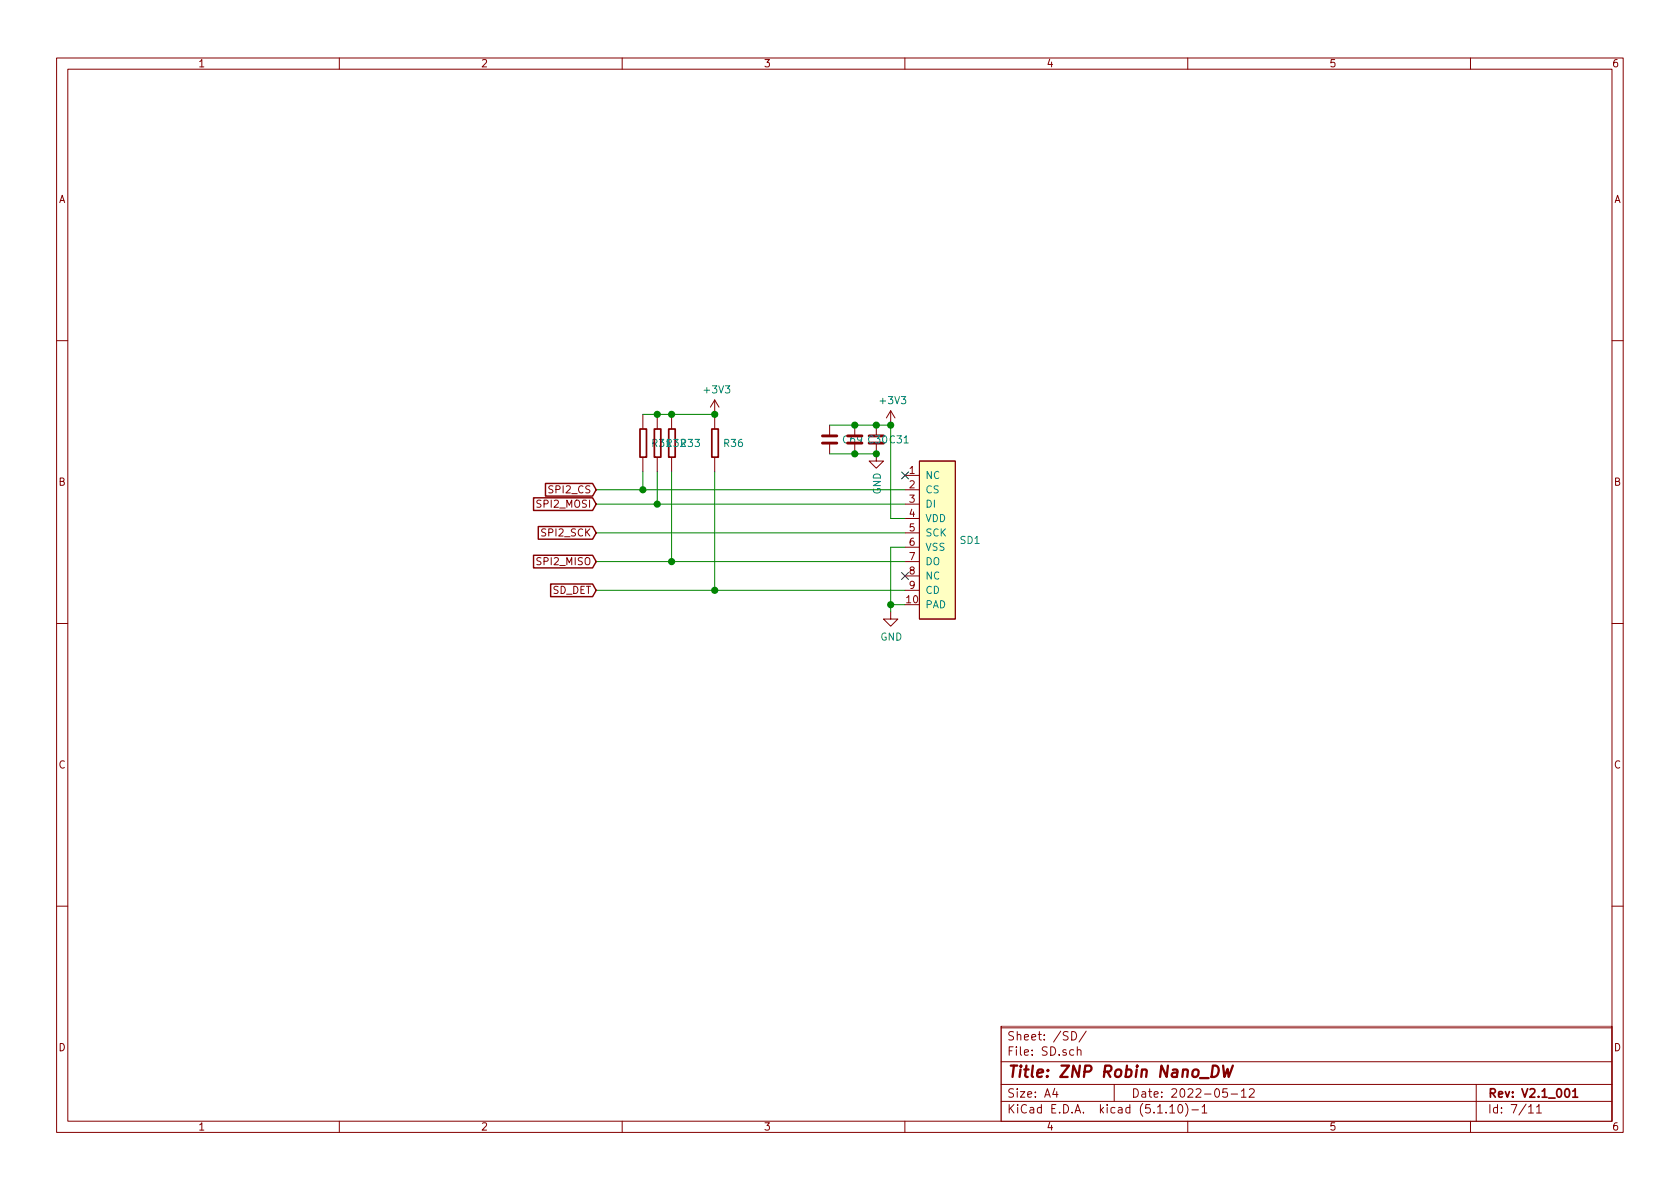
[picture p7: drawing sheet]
<svg xmlns="http://www.w3.org/2000/svg" width="297mm" height="210mm" viewBox="0 0 297 210" stroke-linecap="round" stroke-linejoin="round" font-family="sans-serif">
<g fill="none" stroke="#840000" stroke-width=".18">
<path d="M10 10.3h277v189.9h-277zM12 12.2h273v186.1h-273zM60 10.3v1.9M110 10.3v1.9M160 10.3v1.9M210 10.3v1.9M260 10.3v1.9M10 60.2h2M113.7 73.3v2.5M116.2 73.3v2.5M118.7 73.3v2.5M126.4 70.7v5.1"/>
<path d="M126.4 70.7l-.8 1.3M126.4 70.7l.7 1.3M146.7 75.2v1.9M146.7 78.4v1.9M151.1 75.2v1.9M151.1 78.4v1.9M154.9 78.4v3.1h1.3l-1.3 1.3-1.2-1.3h1.2M154.9 75.2v1.9M157.5 72.6l-.8 1.3M157.5 72.6v2.6M157.5 72.6l.7 1.3M285 60.2h2"/>
<path d="M113.7 80.9v2.5M116.2 80.9v2.5M118.7 80.9v2.5M126.4 80.9v2.5M160 84.1h2.6M160 86.6h2.6M160 89.1h2.6M160 91.7h2.6M160 94.2h2.6M160 96.8h2.6M160 99.3h2.6M162.6 81.5h6.3v28h-6.3z"/>
<path d="M10 110.3h2M157.5 108.2v1.3h1.2l-1.2 1.2-1.3-1.2h1.3M160 101.8h2.6M160 104.4h2.6M285 110.3h2M10 160.2h2M178.4 177.1h.5M179.1 176.4h-.7v1.5M179.2 173.5a.73 .73 0 0 0-.9 .5 .73 .73 0 0 0 .5 .9l.5-.1v-.5h-.3M179.7 177h.6v.9M179.9 173.4v.2M179.9 173.9v1"/>
<path d="M180.3 177.3l-.4 .1-.3 .2 .3 .3 .4-.1M180.4 173.9h.6M180.6 173.4v1.3l.4 .2M181.5 174.1l.1-.1a.37 .37 0 0 1 .5 .1v.8M181.5 173.4v1.5M181.7 177l-.4-.1-.3 .3 .1 .6h.6M182.3 177.4l.7-.1-.1-.3-.4-.1-.2 .2v.7h.6M182.9 173.9v.9l.4 .1 .2-.1M183.5 173.9v1M183.6 177.1l.8-.1v-.4l-.3-.2h-.5v1.5h.6l.2-.1 .1-.4-.1-.2-.3-.1M184.2 174l.4-.1 .3 .3-.1 .6h-.6M184.2 173.4v1.5"/>
<path d="M185.1 177.1l.2-.2 .5 .2v.7l-.2 .1-.5-.1zM186.5 177.1l.2-.2 .4 .2 .1 .5-.1 .2-.4 .1-.2-.1zM186.7 174.8v.1M186.7 174v.1M187.8 176.4v1.5M188.1 177.1l.6 .8M188.6 174.1v-.1a.37 .37 0 0 1 .6 .1v.8M188.6 173.4v1.5M188.7 176.4l-.9 .9M189.7 173.9h.6M189.9 173.4v1.3l.4 .2M190.5 177.8v.1"/>
<path d="M190.5 177v.1M190.6 173.9h.5M190.8 173.4v1.3l.3 .2M191.6 174l.4-.1 .3 .3v.6l-.3 .1-.4-.1M191.6 173.9v1.5M192.3 177.1l.1-.1a.37 .37 0 0 1 .6 .1v.8M192.3 176.4v1.5M193.5 174l-.4-.1-.2 .2 .1 .3 .5 .1v.3h-.6M193.5 176.9h.6M193.7 176.4v1.3l.4 .2M194.2 174.8v.1M194.2 174v.1"/>
<path d="M194.3 176.9h.6M194.6 176.4v1.3l.3 .2M195.4 177l.4-.1 .3 .3v.6l-.3 .1-.4-.1M195.4 176.9v1.5M196 173.3l-1.3 2M197.3 177l-.4-.1-.2 .2 .1 .3 .5 .1v.3h-.6M197.6 173.3l-1.3 2M198 177.8v.1M198 177v.1M198.7 173.9l-.1 1.4-.2 .1h-.4M198.7 174l-.4-.1-.3 .3v.6l.3 .1 .4-.1M199.4 173.4v.2"/>
<path d="M199.4 173.9v1M199.8 176.3l-1.3 2M199.9 173.9h.6M200.1 173.4v1.3l.4 .2M201 174.1v-.1a.37 .37 0 0 1 .6 .1v.8M201 173.4v1.5M201.3 176.3l-1.2 2M201.7 176.9l.3 1 .3-.7 .2 .7 .3-1M202.3 173.9l.1 .9 .4 .1 .2-.1M203 173.9v1M203.3 176.9l.3 1 .2-.7 .3 .7 .3-1M203.7 174l.4-.1 .3 .3-.1 .6h-.6"/>
<path d="M203.7 173.4v1.5M204.8 176.9l.3 1 .3-.7 .3 .7 .3-1M205.1 174.8v.1M206.4 174l-.4-.1-.3 .3 .1 .6h.6M206.6 177.8v.1M207 174.1l.3-.2 .4 .2v.5l-.1 .2-.3 .1-.3-.1zM207 176.9h.6M207.6 176.4l-.3 .1v.2v1.2M208.1 177h.6l.1 .9M208.4 174.1l.1-.1a.37 .37 0 0 1 .5 .1v.8M208.4 173.9v1M208.8 177.3l-.5 .1-.2 .2v.2l.2 .1 .5-.1"/>
<path d="M209 174.1l.2-.2 .4 .1 .1 .9M210.1 177l-.4-.1-.3 .3 .1 .6 .2 .1 .4-.1M210.7 177.4l.7-.1-.1-.3-.4-.1-.2 .2v.7h.6M211.5 173.3l-1.3 2M212 174.1l.2-.2 .3 .1 .1 .9M212 173.9v1M212 177l.5-.1 .3 .3-.1 .6-.2 .1-.5-.1M212 176.4v1.5M212.6 174.1a.36 .36 0 0 1 .3-.2 .36 .36 0 0 1 .4 .2v.8M213.4 177.1l.2-.2 .4 .2v.7l-.2 .1-.4-.1zM214 174h.5l.1 .9M214.6 174.3l-.5 .1a.29 .29 0 0 0-.2 .2 .29 .29 0 0 0 .2 .3l.5-.1"/>
<path d="M214.8 177.1l.2-.2 .4 .2v.7l-.2 .1-.4-.1zM215.3 173.4v1.5M215.5 174.4l.4 .5M215.9 173.9l-.6 .6M216.1 176.4v1.5M216.3 177.4l.4 .5M216.5 174.4l.7-.1-.1-.3-.4-.1-.2 .2v.7h.6M216.7 176.9l-.6 .6M217.3 177.8v.1M217.8 173.9v1M218.2 173.9l-.4 .3M218.7 177l-.5-.1-.2 .3v.6l.2 .1 .5-.1"/>
<path d="M218.7 174l.5-.1 .3 .3-.1 .6-.2 .1-.5-.1M218.7 173.4v1.5M219.3 177.1l.2-.2 .5 .2v.7l-.3 .1-.4-.1zM220.1 174h.6l.1 .9M220.7 177.1l.2-.2 .3 .1 .1 .9M220.7 176.9v1M220.8 174.3l-.6 .1-.2 .2 .1 .2 .1 .1 .6-.1M221.3 177.1a.34 .34 0 0 1 .3-.2 .34 .34 0 0 1 .3 .2v.8M221.9 174l-.3-.1-.2 .2 .1 .3 .4 .1v.3h-.5M222.6 174.4l.7-.1-.1-.3-.4-.1-.2 .2 .1 .7h.5M223.7 176.3l-1.2 2M224 174.4h1.1"/>
<path d="M224.2 177.9v-1.5l.5 1.1 .5-1.1v1.5M225.8 174.1l.2-.2 .4 .1v.9M225.8 173.9v1M226 177h.5l.1 .9M226.4 174.1a.36 .36 0 0 1 .4-.2 .36 .36 0 0 1 .3 .2v.8M226.6 177.3l-.5 .1a.29 .29 0 0 0-.2 .2 .29 .29 0 0 0 .2 .3l.5-.1M227.3 176.4v1.5M227.5 177.4l.4 .5M227.8 173.4v1.5M227.9 176.9l-.6 .6M227.9 174.4l.5 .5M228.4 173.9l-.6 .6"/>
<path d="M228.4 177.4l.8-.1-.1-.3-.4-.1-.3 .2 .1 .7h.6M229.5 174l-.3-.1-.2 .2v.3l.5 .1v.3h-.5M229.8 176.9v1M230.2 176.9l-.4 .3M230.7 177l.5-.1 .2 .3v.6l-.2 .1-.5-.1M230.7 176.4v1.5M232.1 177h.6v.9M232.7 177.3l-.5 .1-.2 .2 .1 .2 .1 .1 .5-.1M233.9 177l-.3-.1-.2 .2 .1 .3 .4 .1v.3h-.5M234.6 177.4l.7-.1-.1-.3-.4-.1-.2 .2v.7h.6M235.9 177.8v.1M236.7 177.1l.2-.2 .3 .1 .1 .9"/>
<path d="M236.7 176.9v1M237.3 177.1a.36 .36 0 0 1 .3-.2 .36 .36 0 0 1 .3 .2v.8M238.7 176.4v1.5M238.8 177.4l.4 .5M239.2 176.9l-.5 .6M240.4 177l-.4-.1-.2 .2 .1 .3 .5 .1v.3h-.6M242.1 176.3l-1.2 2M285 160.2h2M60 198.3v1.9M110 198.3v1.9M160 198.3v1.9M177 181.5h108v16.8h-108z"/>
<path d="M177 194.8h108M177 191.8h108M177 187.8h108M177 181.8h108M186.5 192.5l-.4 1h1M186.8 193v1M189.5 182.4a.76 .76 0 0 1 .9 .8 .76 .76 0 0 1-.9 .7zM190.5 185.7h.1a.37 .37 0 0 1 .5 .1v.8M190.5 185.1v1.5M192 182.3l-1.2 2M197 191.8v3M206.8 195.8l.5-.5v1.5"/>
<path d="M206.8 196.8h.9M208.5 195.4l.1-.1a.8 .8 0 0 1 .5 .8 .8 .8 0 0 1-.5 .7 1 1 0 0 1-.1-1.4zM209.6 195.1a1.71 1.71 0 0 1 0 2.3M210 198.3v1.9M210.7 196.3h1.2M212.5 195.8l.5-.5v1.5M212.5 196.8h.9M217 192.5h-.7l-.1 .7 .2-.1 .5 .1 .1 .2v.5l-.2 .1-.6-.1M217.7 193.5h1.1M219.5 193l.4-.5v1.5M219.5 194h.8M220.9 192.7l.2-.2h.4l.2 .2 .1 .3-1 1h1"/>
<path d="M260 198.3v1.9M261 191.8v6.5M270.3 195.8l.4-.5v1.5M270.3 196.8h.8M271.7 195.8l.4-.5v1.5M271.7 196.8h.8"/>
</g>
<g fill="none" stroke="#840000" stroke-width=".3">
<path d="M113.2 75.9h1.1v4.9h-1.1zM115.7 75.9h1.1v4.9h-1.1zM118.2 75.9h1.2v4.9h-1.2zM125.9 75.9h1.1v4.9h-1.1zM181.6 179.4v1.5M182.2 179.9l-.6 .6M184.1 179.9v1M184.5 179.9l-.4 .3M185 179.4v1.5M178.5 180.9v-1.5l.5 1.1 .6-1.1v1.5M180.3 180h.5l.1 .9M180.9 180.3l-.5 .1a.29 .29 0 0 0-.2 .2 .29 .29 0 0 0 .2 .3l.5-.1"/>
<path d="M181.8 180.4l.4 .5M182.8 180.4l.7-.1-.1-.3-.4-.1-.2 .2v.7h.6M185 180l.5-.1 .3 .3-.1 .6-.2 .1-.5-.1M186.4 180h.6v.9M187 180.3l-.5 .1-.2 .2 .1 .2 .1 .1 .5-.1M188.2 180l-.3-.1-.2 .2 .1 .3 .4 .1v.3h-.5M188.9 180.4l.7-.1-.1-.3-.4-.1-.2 .2 .1 .7h.5M276.8 192.7l.2-.2a.81 .81 0 0 1 .6 .6 .81 .81 0 0 1-.3 .8l-.1 .1a.79 .79 0 0 1-.4-1.3zM278.1 193l.4-.5v1.5M278.1 194h.8"/>
</g>
<path d="M214.5 188.4h.4a1.09 1.09 0 0 1 .5 1.3 1.09 1.09 0 0 1-1.2 .7zM216.3 188.4l.2 2 .5-1.4 .2 1.4 .8-2" fill="none" stroke="#840000" stroke-width=".41"/>
<path d="M145.4 78.4h2.6M145.4 77.1h2.6" fill="none" stroke="#840000" stroke-width=".51"/>
<path d="M162.6 81.5h6.3v28h-6.3z" fill="#ffffc2" stroke="#ffffc2" stroke-width=".18"/>
<g fill="none" stroke="#008400" stroke-width=".18">
<path d="M113.7 73.3h12.7M146.7 75.2h10.8v16.5h2.5M105.4 99.3h54.6M105.4 86.6h54.6M105.4 94.2h54.6M105.4 89.1h54.6M113.7 83.4v3.2M116.2 83.4v5.7M118.7 83.4v15.9M126.4 83.4v21M146.7 80.3h8.2M160 96.8h-2.5v11.4"/>
<path d="M105.4 104.4h54.6M157.5 106.9h2.5"/>
</g>
<path d="M94.3 98.2h10.5l.6 1.1-.6 1.1h-10.5zM94.3 88h10.5l.6 1.1-.6 1.2h-10.5zM95.2 93.1h9.6l.6 1.1-.6 1.1h-9.6zM96.4 85.5h8.4l.6 1.1-.6 1.1h-8.4zM97.4 103.3h7.4l.6 1.1-.6 1.1h-7.4z" fill="none" stroke="#840000" stroke-width=".25"/>
<g fill="#008400" stroke="#008400" stroke-width=".25">
<circle cx="151.1" cy="75.2" r=".51"/>
<circle cx="116.2" cy="89.1" r=".51"/>
<circle cx="151.1" cy="80.3" r=".51"/>
<circle cx="126.4" cy="104.4" r=".51"/>
<circle cx="116.2" cy="73.3" r=".51"/>
<circle cx="157.5" cy="106.9" r=".51"/>
<circle cx="118.7" cy="99.3" r=".51"/>
<circle cx="113.7" cy="86.6" r=".51"/>
<circle cx="157.5" cy="75.2" r=".51"/>
<circle cx="154.9" cy="80.3" r=".51"/>
<circle cx="154.9" cy="75.2" r=".51"/>
<circle cx="126.4" cy="73.3" r=".51"/>
<circle cx="118.7" cy="73.3" r=".51"/>
</g>
<path d="M159.4 83.5l1.2 1.2M160.6 83.5l-1.2 1.2M159.4 101.2l1.2 1.3M160.6 101.2l-1.2 1.3" fill="none" stroke="#000084" stroke-width=".18"/>
<path d="M175 169.4h73v11.6h-73z" fill="#fff" stroke="#fff" stroke-width=".35"/>
<text font-size="2.8" fill="#840000" x="178" y="190.5">Title: ZNP Robin Nano_DW</text>
<g font-size="2.1" fill="#840000">
<text x="178" y="184">Sheet: /SD/</text>
<text x="178" y="186.7">File: SD.sch</text>
<text x="178" y="196.9">KiCad E.D.A. kicad (5.1.10)-1</text>
<text x="178" y="194.1">Size: A4</text>
<text x="200" y="194.1">Date: 2022-05-12</text>
<text x="263" y="194.1">Rev: V2.1_001</text>
<text x="263" y="196.9">Id: 7/11</text>
</g>
<g font-size="1.8" fill="#840000">
<text x="35" y="11.9">1</text>
<text x="85" y="11.9">2</text>
<text x="135" y="11.9">3</text>
<text x="185" y="11.9">4</text>
<text x="235" y="11.9">5</text>
<text x="285" y="11.9">6</text>
<text x="10.4" y="35.9">A</text>
<text x="285.4" y="35.9">A</text>
<text x="160.8" y="83.8">1</text>
<text x="10.4" y="85.9">B</text>
<text x="95.3" y="89.8">SPI2_MOSI</text>
<text x="97.4" y="87.2">SPI2_CS</text>
<text x="160.8" y="86.4">2</text>
<text x="160.8" y="88.9">3</text>
<text x="285.4" y="85.9">B</text>
<text x="96.1" y="94.9">SPI2_SCK</text>
<text x="160.8" y="91.4">4</text>
<text x="160.8" y="94">5</text>
<text x="95.3" y="99.9">SPI2_MISO</text>
<text x="160.8" y="96.5">6</text>
<text x="160.8" y="99.1">7</text>
<text x="160.8" y="101.6">8</text>
<text x="97.6" y="105">SD_DET</text>
<text x="160.3" y="106.7">10</text>
<text x="160.8" y="104.1">9</text>
<text x="10.4" y="135.9">C</text>
<text x="285.4" y="135.9">C</text>
<text x="10.4" y="185.9">D</text>
<text x="285.4" y="185.9">D</text>
<text x="35" y="199.9">1</text>
<text x="85" y="199.9">2</text>
<text x="135" y="199.9">3</text>
<text x="185" y="199.9">4</text>
<text x="235" y="199.9">5</text>
<text x="285" y="199.9">6</text>
</g>
<g font-size="1.8" fill="#008484">
<text x="124.7" y="69.6">+3V3</text>
<text x="155.8" y="71.5">+3V3</text>
<text x="115.4" y="79">R31R32R33</text>
<text x="128.1" y="79">R36</text>
<text x="149.1" y="78.4">C69 C30 C31</text>
<text x="155.8" y="87.5" transform="rotate(-90 155.8 87.5)">GND</text>
<text x="163.6" y="84.7">NC</text>
<text x="163.6" y="87.2">CS</text>
<text x="163.6" y="89.8">DI</text>
<text x="163.6" y="92.3">VDD</text>
<text x="163.6" y="94.9">SCK</text>
<text x="163.6" y="97.4">VSS</text>
<text x="163.6" y="99.9">DO</text>
<text x="169.8" y="96.2">SD1</text>
<text x="163.6" y="107.6">PAD</text>
<text x="163.6" y="102.5">NC</text>
<text x="163.6" y="105">CD</text>
<text x="155.7" y="113.3">GND</text>
</g>
</svg>
